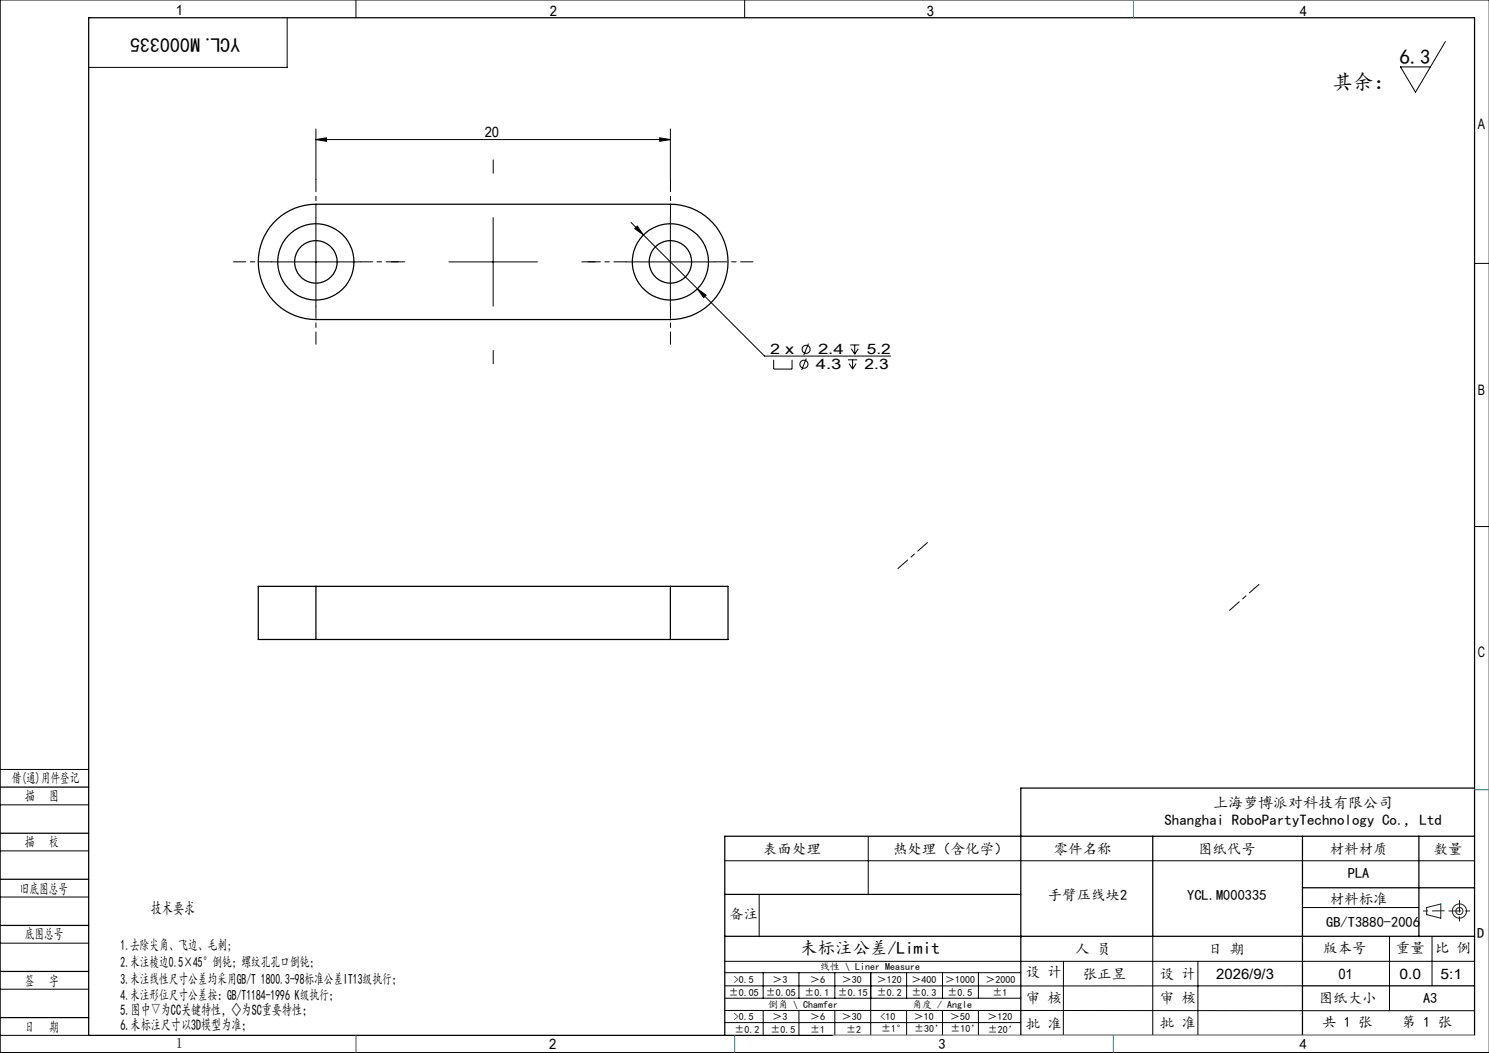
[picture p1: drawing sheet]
<svg xmlns="http://www.w3.org/2000/svg" width="420mm" height="297mm" viewBox="0 0 420 297" stroke-linecap="round" stroke-linejoin="round" font-family="sans-serif">
<g fill="none" stroke="#000" stroke-width=".28">
<path d="M100.4 0v5M210 0v5M420 0h-419.9v297h419.9M81 5v14h-56M407.7 11.7l-8.4 14.3-4.3-7.1h8.5M89.1 39.4l3-.5v1zM89.1 36.4v14.2M89.1 39.4h100M186.1 38.9l3 .5-3 .5zM189.1 36.4v14.2M76.6 73.9h25M89.1 61.4v25"/>
<path d="M126.6 73.9h25M139.1 61.4v25M176.6 73.9h25M178 62.7l3.5 3.6M179 64.5l.7-.7 1.8 2.5zM181.5 66.3l15.2 15.2M189.1 61.4v25M415.9 74.3h4.1M196.7 81.5l2.5 1.8-.7 .7zM196.7 81.5l19 18.9h35.5M228 96.9l-1.3 3.3M239.8 97.3h2.6"/>
<path d="M240.1 98.4l1 1.5M241.1 97.3v2.6M242.1 98.4l-1 1.5M218.2 101.5v2.6h5.2v-2.6M227.4 101.1l-1.3 3.2M239.2 101.5h2.6M239.5 102.5l1 1.6M240.5 101.5v2.6M241.5 102.5l-1 1.6M415.9 148.5h4.1M0 217h25M0 227h25"/>
<path d="M0 240h25M244.9 236v16.3M0 253h25M204.4 242.8h211.5M214.1 252.4v11.8M367.4 256h32.8M0 266h25M0 279h25M204.4 271.1h211.5M204.4 278.1h163M204.4 274.4h83.5M215.3 274.4v7.1"/>
<path d="M225.4 274.4v7.1M235.5 274.4v7.1M245.6 274.4v17.6M255.7 274.4v7.1M265.9 274.4v7.1M276 274.4v7.1M300 271.1l-.1 21M325.2 264.1v27.9M337.9 271.1v20.9M391.9 264.1v21M403.9 264.1v14M0 292h25"/>
<path d="M204.4 285l211.5 .1M204.4 288.4h83.5M204.5 281.5h83.5M215.3 285v7M225.4 285v7M235.5 285v7M255.7 285v7M265.9 285v7M276 285v7M287.9 292h128"/>
<circle cx="227.4" cy="98.5" r="1.14"/>
<circle cx="226.8" cy="102.7" r="1.13"/>
</g>
<g fill="none" stroke="#191924" stroke-width=".28">
<path d="M402.4 256l4-1v4l-4-1z"/>
<circle cx="411.7" cy="257" r="1"/>
<circle cx="411.7" cy="257" r="2"/>
</g>
<path d="M139.1 48.9v-3.8M114.1 73.9h-3.7M164.1 73.9h3.8M139.1 98.9v3.7" fill="none" stroke="#000" stroke-width=".28" stroke-dasharray="30.5 1.3 1.3 1.3"/>
<path d="M76.6 73.9h-10.7M89.1 61.4v-10.8M101.6 73.9h10.8M176.6 73.9h-10.7M189.1 61.4v-10.8M201.6 73.9h10.8M89.1 86.4v10.7M189.1 86.4v10.7" fill="none" stroke="#000" stroke-width=".28" stroke-dasharray="30.5 1.3 1.3 1.3" stroke-dashoffset="27"/>
<path d="M253.3 160.4l8.3-7.4M346.8 172.1l8.3-7.3" fill="none" stroke="#000" stroke-width=".28" stroke-dasharray="30.5 1.3 1.3 1.3" stroke-dashoffset="26.8"/>
<g fill="none" stroke="#000" stroke-width=".35">
<path d="M25 5h390.9v287h-390.9zM77.1 62.9a16.4 16.4 0 0 1 12-5.3h100a16.3 16.3 0 0 1 16.3 16.3 16.3 16.3 0 0 1-16.3 16.2h-100a16.3 16.3 0 0 1-14.9-9.6 16.3 16.3 0 0 1 2.9-17.6zM89.1 165.4h-16.3v15h16.3M89.1 165.4v15M89.1 165.4h100M189.1 165.4h16.3v15h-16.3M189.1 165.4v15M89.1 180.4h100M0 222h25M0 235h25M325.2 235.9v28.2M367.4 235.9v56.1"/>
<path d="M400.2 235.9v28.3M415.9 235.9h-211.5v56.1M415.9 222.3h-128v69.7M0 248h25M204.4 252.3h83.5M367.4 250.4h48.5M0 261h25M0 274h25M204.4 264.1h211.5M367.4 278.1h48.5M0 287h25"/>
<circle cx="89.1" cy="73.9" r="10.7"/>
<circle cx="89.1" cy="73.9" r="6"/>
<circle cx="189.1" cy="73.9" r="6"/>
<circle cx="189.1" cy="73.9" r="10.8"/>
</g>
<path d="M407.4 256.9l-5.9 .1M408.7 256.9h6M411.7 253.9v6" fill="none" stroke="#191924" stroke-width=".28" stroke-dasharray="6.3 1.3 1.3 1.3" stroke-dashoffset="3"/>
<path d="M235 292h180.9" fill="none" stroke="#c0c0c0" stroke-width=".28"/>
<path d="M319.7 0v5M415.9 222.7h4.1M100.4 292v5M207.2 292v5M314 292v5" fill="none" stroke="#00f" stroke-width=".28"/>
<path d="M406.4 255h.1" fill="none" stroke="#0ff" stroke-width=".28"/>
<path d="M179.7 63.8l-.7 .7 2.5 1.8zM196.7 81.5l1.8 2.5 .7-.7zM89.1 39.4l3-.5v1zM186.1 38.9l3 .5-3 .5z" fill="#000"/>
<g font-size="5.8">
<text x="394.8" y="18">6.3</text>
<text x="375.8" y="25.2">其余：</text>
</g>
<text font-size="5.6" x="67.7" y="10.6" transform="rotate(-180 67.7 10.6)">YCL.M000335</text>
<text font-size="4.9" x="225.7" y="269">未标注公差/Limit</text>
<text font-size="4.7" x="42.6" y="257.8">技术要求</text>
<g font-size="4.2">
<text x="342.2" y="227.9">上海萝博派对科技有限公司</text>
<text x="328.5" y="232.8">Shanghai RoboPartyTechnology Co., Ltd</text>
<text x="34" y="286.4">5.图中▽为CC关键特性，◇为SC重要特性；</text>
<text x="34" y="290.6">6.未标注尺寸以3D模型为准；</text>
</g>
<g font-size="4.1">
<text x="49.6" y="4.3">1</text>
<text x="155.1" y="4.6">2</text>
<text x="261.4" y="4.6">3</text>
<text x="366.6" y="4.6">4</text>
<text x="136.7" y="38.8">20</text>
<text x="416.9" y="36.3">A</text>
<text x="217.3" y="100">2 x</text>
<text x="230.7" y="100">2.4</text>
<text x="244.5" y="100">5.2</text>
<text x="230.1" y="104.2">4.3</text>
<text x="243.9" y="104.2">2.3</text>
<text x="416.9" y="111.3">B</text>
<text x="416.9" y="185.3">C</text>
<text x="3.3" y="220.9">借(通)用件登记</text>
<text x="7.1" y="226">描</text>
<text x="13.9" y="226">图</text>
<text x="7" y="238.9">描</text>
<text x="13.8" y="238.9">校</text>
<text x="215.3" y="240.8">表面处理</text>
<text x="251.9" y="240.8">热处理（含化学）</text>
<text x="297.3" y="240.8">零件名称</text>
<text x="337.9" y="240.8">图纸代号</text>
<text x="375.1" y="240.8">材料材质</text>
<text x="404.4" y="240.8">数量</text>
<text x="380.2" y="247.7">PLA</text>
<text x="5.6" y="252">旧底图总号</text>
<text x="295.6" y="253.7">手臂压线块2</text>
<text x="334.9" y="253.7">YCL.M000335</text>
<text x="375.1" y="254.9">材料标准</text>
<text x="205.7" y="259.3">备注</text>
<text x="374.1" y="261.4">GB/T3880-2006</text>
<text x="7" y="265">底图总号</text>
<text x="34" y="267.9">1.去除尖角、飞边、毛刺;</text>
<text x="303.3" y="269">人 员</text>
<text x="340.8" y="269">日 期</text>
<text x="373.2" y="268.7">版本号</text>
<text x="393.7" y="268.7">重量</text>
<text x="404.8" y="268.7">比 例</text>
<text x="416.7" y="264.6">D</text>
<text x="34" y="272.7">2.未注棱边0.5×45°倒钝；螺纹孔孔口倒钝；</text>
<text x="289.3" y="275.5">设 计</text>
<text x="7" y="278">签</text>
<text x="13.8" y="278">字</text>
<text x="34" y="277.4">3.未注线性尺寸公差均采用GB/T 1800.3-98标准公差IT13级执行；</text>
<text x="305.4" y="276">张正昱</text>
<text x="327.2" y="276">设 计</text>
<text x="343.1" y="276">2026/9/3</text>
<text x="377.5" y="276">01</text>
<text x="394.8" y="276">0.0</text>
<text x="406.3" y="276">5:1</text>
<text x="34" y="282.2">4.未注形位尺寸公差按：GB/T1184-1996 K级执行；</text>
<text x="289.3" y="283">审 核</text>
<text x="327.2" y="282.9">审 核</text>
<text x="372" y="283">图纸大小</text>
<text x="401.4" y="283">A3</text>
<text x="7" y="291">日</text>
<text x="13.8" y="291">期</text>
<text x="289.3" y="290.1">批 准</text>
<text x="327.2" y="290">批 准</text>
<text x="373" y="289.8">共 1 张</text>
<text x="395.4" y="289.8">第 1 张</text>
<text x="49.6" y="295.6">1</text>
<text x="154.9" y="296">2</text>
<text x="264.7" y="296">3</text>
<text x="366.6" y="296">4</text>
</g>
<g font-size="2.8">
<text x="231.3" y="273.6">线性 \ Liner Measure</text>
<text x="205.6" y="280.8">±0.05</text>
<text x="207" y="277.2">&gt;0.5</text>
<text x="216" y="280.8">±0.05</text>
<text x="217.9" y="277.2">＞3</text>
<text x="227" y="280.8">±0.1</text>
<text x="228.5" y="277.2">＞6</text>
<text x="236.3" y="280.8">±0.15</text>
<text x="237.5" y="277.2">＞30</text>
<text x="247.4" y="277.2">＞120</text>
<text x="247.4" y="280.8">±0.2</text>
<text x="257.1" y="277.2">＞400</text>
<text x="257.1" y="280.8">±0.3</text>
<text x="266.6" y="277.2">＞1000</text>
<text x="267.3" y="280.8">±0.5</text>
<text x="278" y="277.2">＞2000</text>
<text x="279.9" y="280.8">±1</text>
<text x="207" y="287.8">&gt;0.5</text>
<text x="216.6" y="284.3">倒角 \ Chamfer</text>
<text x="217.9" y="287.8">＞3</text>
<text x="228.5" y="287.8">＞6</text>
<text x="237.5" y="287.8">＞30</text>
<text x="248.4" y="287.8">&lt;10</text>
<text x="257.3" y="284.3">角度 / Angle</text>
<text x="257.8" y="287.8">＞10</text>
<text x="268" y="287.8">＞50</text>
<text x="278.5" y="287.8">＞120</text>
<text x="207.1" y="291.3">±0.2</text>
<text x="217.3" y="291.3">±0.5</text>
<text x="228.5" y="291.3">±1</text>
<text x="238.7" y="291.3">±2</text>
<text x="248.6" y="291.1">±1°</text>
<text x="257.8" y="291.1">±30’</text>
<text x="268.1" y="291.1">±10’</text>
<text x="278.6" y="291.2">±20’</text>
</g>
</svg>
